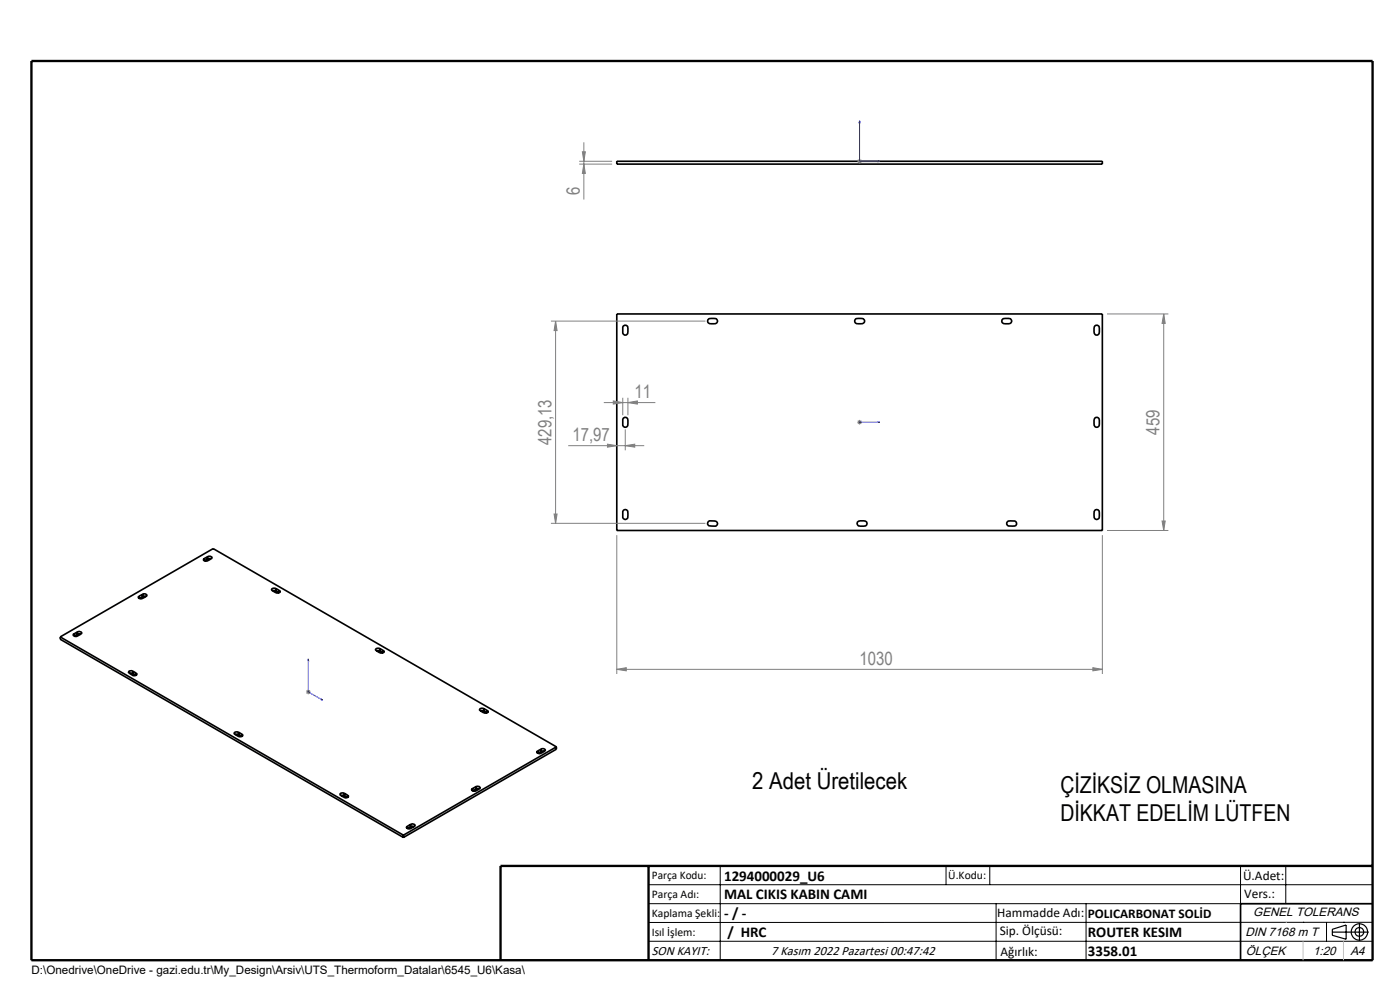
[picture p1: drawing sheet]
<svg xmlns="http://www.w3.org/2000/svg" width="297mm" height="210mm" viewBox="0 0 297 210" stroke-linecap="round" stroke-linejoin="round" font-family="sans-serif">
<g fill="none" stroke="#000" stroke-width=".35">
<path d="M130.8 34.2h103.1v.6h-103.1zM130.8 66.6h103.1v45.9h-103.1zM132.3 69.1a.56 .56 0 0 1 .6-.1 .56 .56 0 0 1 .3 .5v1a.55 .55 0 0 1-.5 .6 .55 .55 0 0 1-.6-.6v-1.1zM150.2 67.8l.5-.3h1a.56 .56 0 0 1 .5 .6 .56 .56 0 0 1-.5 .6h-1a.56 .56 0 0 1-.5-.9zM181.5 67.7l.4-.2h.9a.56 .56 0 0 1 .6 .6 .56 .56 0 0 1-.6 .6h-.9a.57 .57 0 0 1-.5-.4 .57 .57 0 0 1 .1-.6zM212.6 67.8l.5-.3h1a.56 .56 0 0 1 .5 .6 .56 .56 0 0 1-.5 .6h-1a.56 .56 0 0 1-.5-.9zM232.3 69.1a.56 .56 0 0 1 .6-.1 .56 .56 0 0 1 .3 .5v1a.56 .56 0 0 1-.5 .6 .56 .56 0 0 1-.6-.6v-1zM132.3 88.7a.56 .56 0 0 1 .6-.1 .56 .56 0 0 1 .3 .5v1a.55 .55 0 0 1-.5 .5 .55 .55 0 0 1-.6-.5v-1.2zM232.3 88.7a.56 .56 0 0 1 .6-.1 .56 .56 0 0 1 .3 .5v1a.57 .57 0 0 1-.5 .5 .57 .57 0 0 1-.6-.5v-1zM43.3 118.5l.1 .4 .6-.3M44 118.1a.51 .51 0 0 1 .6-.1 .51 .51 0 0 1 .3 .5l-.9 .5a.44 .44 0 0 1-.5 .1 .44 .44 0 0 1-.2-.5v-.1M44 118.6h.8"/>
<path d="M44 118.1l-.7 .4M44 118.1v.5M132.3 108.3a.56 .56 0 0 1 .6-.2 .56 .56 0 0 1 .3 .5v1a.55 .55 0 0 1-.5 .6 .55 .55 0 0 1-.6-.6v-1.1zM150.3 110.6l.2-.1h1.2a.55 .55 0 0 1 .5 .6 .55 .55 0 0 1-.6 .5h-1a.55 .55 0 0 1-.5-.4 .55 .55 0 0 1 .2-.6zM181.9 110.8l.5-.3h1a.56 .56 0 0 1 .5 .5 .56 .56 0 0 1-.5 .6h-1a.6 .6 0 0 1-.5-.8zM213.6 110.8l.5-.3h1a.55 .55 0 0 1 .6 .6 .55 .55 0 0 1-.6 .5h-1a.55 .55 0 0 1-.5-.8zM232.3 108.3a.56 .56 0 0 1 .6-.2 .56 .56 0 0 1 .3 .5v1a.56 .56 0 0 1-.5 .6 .56 .56 0 0 1-.6-.6v-1zM12.8 135.1v.5l72.8 42.1M12.8 135.1l72.8 42.1M12.8 135.1l32.4-18.7 72.8 42M15.7 134.5v.4M16.4 134h.1a.42 .42 0 0 1 .6-.1 .42 .42 0 0 1 .1 .6l-.7 .4a.51 .51 0 0 1-.6 .1 .51 .51 0 0 1-.3-.5h.1"/>
<path d="M16.4 134l-.7 .5M16.4 134v.5M16.4 134.5l-.7 .4M17.1 134.5h-.7M29.5 126.5v.4M30.2 126.1a.49 .49 0 0 1 .6-.1 .49 .49 0 0 1 .3 .5l-.9 .5a.42 .42 0 0 1-.6 0 .42 .42 0 0 1-.1-.5M30.2 126.1l-.7 .4M30.2 126.6l-.6 .4M30.2 126.1v.5M31 126.5l-.8 .1M57.8 125.3h.8M58.6 124.8h-.2a.4 .4 0 0 0-.5 0 .4 .4 0 0 0-.1 .5"/>
<path d="M58.6 124.8l.7 .5M58.6 124.8v.5M59.3 125.3a.44 .44 0 0 1-.2 .5 .44 .44 0 0 1-.5 0l-.8-.5M59.3 125.3l-.1 .4-.6-.4M79.9 138.1h.7M80.6 137.6l-.1-.1a.44 .44 0 0 0-.5 0 .44 .44 0 0 0-.2 .5l.8 .5a.47 .47 0 0 0 .6 .1 .47 .47 0 0 0 .2-.5l-.1-.1M80.6 137.6l.7 .4M80.6 137.6v.5M81.3 138v.5l-.7-.4M27.4 142.8l.8 .1M28.2 142.4l-.1-.1a.42 .42 0 0 0-.5 0 .42 .42 0 0 0-.2 .5l.7 .4a.51 .51 0 0 0 .5 .1 .51 .51 0 0 0 .4-.4l-.1-.1M28.2 142.4l.7 .4"/>
<path d="M28.2 142.4v.5M28.2 142.9l.7 .4M28.9 142.8v.4M49.9 155.8h.7M50.6 155.3h-.1a.47 .47 0 0 0-.5-.1 .47 .47 0 0 0-.3 .5l1 .5a.47 .47 0 0 0 .5 .1 .47 .47 0 0 0 .2-.5l-.1-.1M50.6 155.3l.7 .4M50.6 155.8l.7 .4M50.6 155.3v.5M51.3 155.7v.5M101.9 150.8h.8M102.7 150.3a.51 .51 0 0 0-.6-.1 .51 .51 0 0 0-.3 .5l.9 .5a.44 .44 0 0 0 .6 .1 .44 .44 0 0 0 .2-.5l-.1-.1M102.7 150.3l.7 .4"/>
<path d="M102.7 150.3v.5M102.7 150.8l.6 .4M103.4 150.7v.5M114.1 159.3v.5M114.8 158.9a.48 .48 0 0 1 .5-.1 .48 .48 0 0 1 .3 .5l-.9 .5a.47 .47 0 0 1-.5 .1 .47 .47 0 0 1-.3-.5l.2-.1M114.8 158.9l-.7 .4M114.8 158.9v.5M114.8 159.4l-.7 .4M115.5 159.4h-.7M118 158.4l-32.4 18.8M118 158.4v.5l-32.4 18.8M72.3 168.8h.8"/>
<path d="M73.1 168.3l-.1-.1a.47 .47 0 0 0-.6 0 .47 .47 0 0 0-.2 .5l.9 .5a.42 .42 0 0 0 .6 .1 .42 .42 0 0 0 .1-.6M73.1 168.3l.7 .4M73.1 168.3v.5M73.1 168.8l.6 .3M73.8 168.7v.4M85.6 177.2v.5M86.4 175.3v.4M87.1 174.9l.1-.1a.47 .47 0 0 1 .5 0 .47 .47 0 0 1 .3 .5l-.8 .4a.51 .51 0 0 1-.6 .1 .51 .51 0 0 1-.3-.4l.1-.1M87.1 174.9l-.7 .4M87.1 174.9v.5M87.1 175.4l-.7 .3M87.8 175.3l-.7 .1"/>
<path d="M100.2 167.3v.4l.7-.3M100.9 166.9l.1-.1a.45 .45 0 0 1 .6 0 .45 .45 0 0 1 .2 .5l-.9 .5a.48 .48 0 0 1-.6 0 .48 .48 0 0 1-.2-.5h.1M100.9 166.9l-.7 .4M100.9 166.9v.5M101.7 167.3l-.8 .1M291.2 191.7h-28v12"/>
</g>
<g fill="none" stroke="#000" stroke-width=".25">
<path d="M282.6 197.7h7.8M282.6 197.1l3-.9v3l-3-.8zM288.4 195.8v3.8M106.2 203.7h185"/>
<circle cx="288.4" cy="197.7" r="1.74"/>
<circle cx="288.4" cy="197.7" r=".93"/>
</g>
<path d="M182.4 25.6l.1 .5h-.3zM182.4 25.6v8.6h4.3M186.2 34.1l.5 .1-.5 .1zM182.2 89.6h.3zM182.4 89.6h.1M182.4 89.6h4.3M186.7 89.6h-.5h.5M65.4 139.8v7l3 1.7M65.4 139.8l.1 .4-.2-.1zM68.2 148.3l.2 .2-.2-.1z" fill="none" stroke="#00f" stroke-width=".21"/>
<g fill="none" stroke="#808080" stroke-width=".21">
<path d="M122.9 34.2h7M122.9 34.8h7M123.5 32.2h.7l-.3 2zM123.9 34.8l.3 2h-.7zM123.9 30.2v12.1M181.9 34.2h.9M182 33.9l.7 .7M182.4 33.7v1M182.7 33.9l-.7 .7M116.9 68.1h32.7M117.9 68.1l.3 2h-.7zM117.9 68.1v42.9"/>
<path d="M234.8 66.6h13.1M246.9 66.6l.3 2h-.7zM246.9 66.6v45.9M120.5 94.5h16.2M128.1 85.4h10.9M128.9 94.2l1.9 .3-1.9 .4zM130.1 85l2 .4-2 .3zM132.1 84.4v3.7M132.6 94.5l2.1-.3v.7zM132.6 91.1v4.4M133.2 85.4l2-.4v.7zM133.2 84.4v3.7"/>
<path d="M181.9 89.6h.9M182 89.2l.7 .7M182.4 89.1v1M182.7 89.2l-.7 .7M116.9 111h32.7M117.5 109h.7l-.3 2zM130.8 113.5v29.5M233.9 113.5v29.5M234.8 112.5h13.1M246.5 110.5h.7l-.3 2zM64.9 146.8h1M65.1 146.4l.7 .7"/>
<path d="M65.4 146.3v1M65.8 146.4l-.7 .7M130.8 142l2.1-.4v.7zM130.8 142h103.1M231.8 141.6l2.1 .4-2.1 .3z"/>
</g>
<g fill="none" stroke="#000" stroke-width=".21">
<path d="M137.6 187.7h153.6M137.6 191.7h153.6M137.6 199.7h153.6M152.8 183.7v20M200.7 183.7v4M210 183.7v4M211.3 191.7v12M230.4 191.7v12M263.2 183.7v20M272.8 183.7v8M276.4 195.6h.1M281.4 195.6v4.1"/>
<path d="M285 195.6h.1M291.2 195.6l-153.6 .1"/>
</g>
<path d="M6.7 12.9h284.5v190.8h-284.5zM137.6 183.7v20M291.2 183.7h-185v20" fill="none" stroke="#000" stroke-width=".5"/>
<path d="M276.4 199.7v4M285 199.7v4" fill="none" stroke="#c0c0c0" stroke-width=".21"/>
<path d="M272.8 195.6h.1" fill="none" stroke="#c0c0c0" stroke-width=".25"/>
<g fill="#00f">
<path d="M186.2 89.6h.5zM182.2 89.6h.3z"/>
<path d="M68.2 148.3l.2 .2-.2-.1zM65.4 139.8l.1 .4-.2-.1z"/>
<path d="M186.2 34.1l.5 .1-.5 .1zM182.4 25.6l.1 .5h-.3z"/>
</g>
<g fill="#808080">
<path d="M133.2 85.4l2-.4v.7zM130.1 85l2 .4-2 .3zM132.6 94.5l2.1-.3v.7zM128.9 94.2l1.9 .3-1.9 .4z"/>
<path d="M130.8 142l2.1-.4v.7zM231.8 141.6l2.1 .4-2.1 .3z"/>
<path d="M123.9 34.8l.3 2h-.7zM123.5 32.2h.7l-.3 2z"/>
<path d="M246.9 66.6l.3 2h-.7zM246.5 110.5h.7l-.3 2z"/>
<path d="M117.9 68.1l.3 2h-.7zM117.5 109h.7l-.3 2z"/>
</g>
<g font-size="4.9">
<text x="159.6" y="167.3">2 Adet Üretilecek</text>
<text x="225" y="168.3">ÇİZİKSİZ OLMASINA</text>
<text x="225" y="174.2">DİKKAT EDELİM LÜTFEN</text>
</g>
<g font-size="3.9" fill="#808080">
<text x="123" y="41.4" transform="rotate(-90 123 41.4)">6</text>
<text x="134.6" y="84.5">11</text>
<text x="117" y="94.4" transform="rotate(-90 117 94.4)">429,13</text>
<text x="121.4" y="93.6">17,97</text>
<text x="246" y="92.2" transform="rotate(-90 246 92.2)">459</text>
<text x="182.3" y="141.1">1030</text>
</g>
<g font-size="3.2">
<text x="153.6" y="190.8">MAL CIKIS KABIN CAMI</text>
<text x="153.6" y="186.8">1294000029_U6</text>
<text x="153.6" y="194.8">- / -</text>
<text x="154.3" y="198.8">/ HRC</text>
<text x="230.8" y="198.7">ROUTER KESIM</text>
<text x="230.8" y="202.8">3358.01</text>
</g>
<g font-size="2.8">
<text x="263.7" y="186.7">Ü.Adet:</text>
<text x="263.9" y="190.5">Vers.:</text>
<text x="211.5" y="194.5">Hammadde Adı:</text>
<text x="230.8" y="194.7">POLICARBONAT SOLİD</text>
<text x="138.3" y="202.6">SON KAYIT:</text>
<text x="163.6" y="202.6">7 Kasım 2022 Pazartesi 00:47:42</text>
<text x="212.1" y="198.4">Sip. Ölçüsü:</text>
<text x="212.2" y="202.7">Ağırlık:</text>
</g>
<g font-size="2.6">
<text x="265.9" y="194.4">GENEL TOLERANS</text>
<text x="264.2" y="198.5">DIN 7168 m T</text>
<text x="264.3" y="202.6">ÖLÇEK</text>
<text x="278.5" y="202.6">1:20</text>
<text x="286.5" y="202.6">A4</text>
</g>
<g font-size="2.5">
<text x="138.3" y="186.4">Parça Kodu:</text>
<text x="138.3" y="190.5">Parça Adı:</text>
<text x="201.2" y="186.5">Ü.Kodu:</text>
<text x="138.3" y="194.5">Kaplama Şekli:</text>
<text x="138.3" y="198.6">Isıl İşlem:</text>
<text x="6.7" y="206.7">D:\Onedrive\OneDrive - gazi.edu.tr\My_Design\Arsiv\UTS_Thermoform_Datalar\6545_U6\Kasa\</text>
</g>
</svg>
